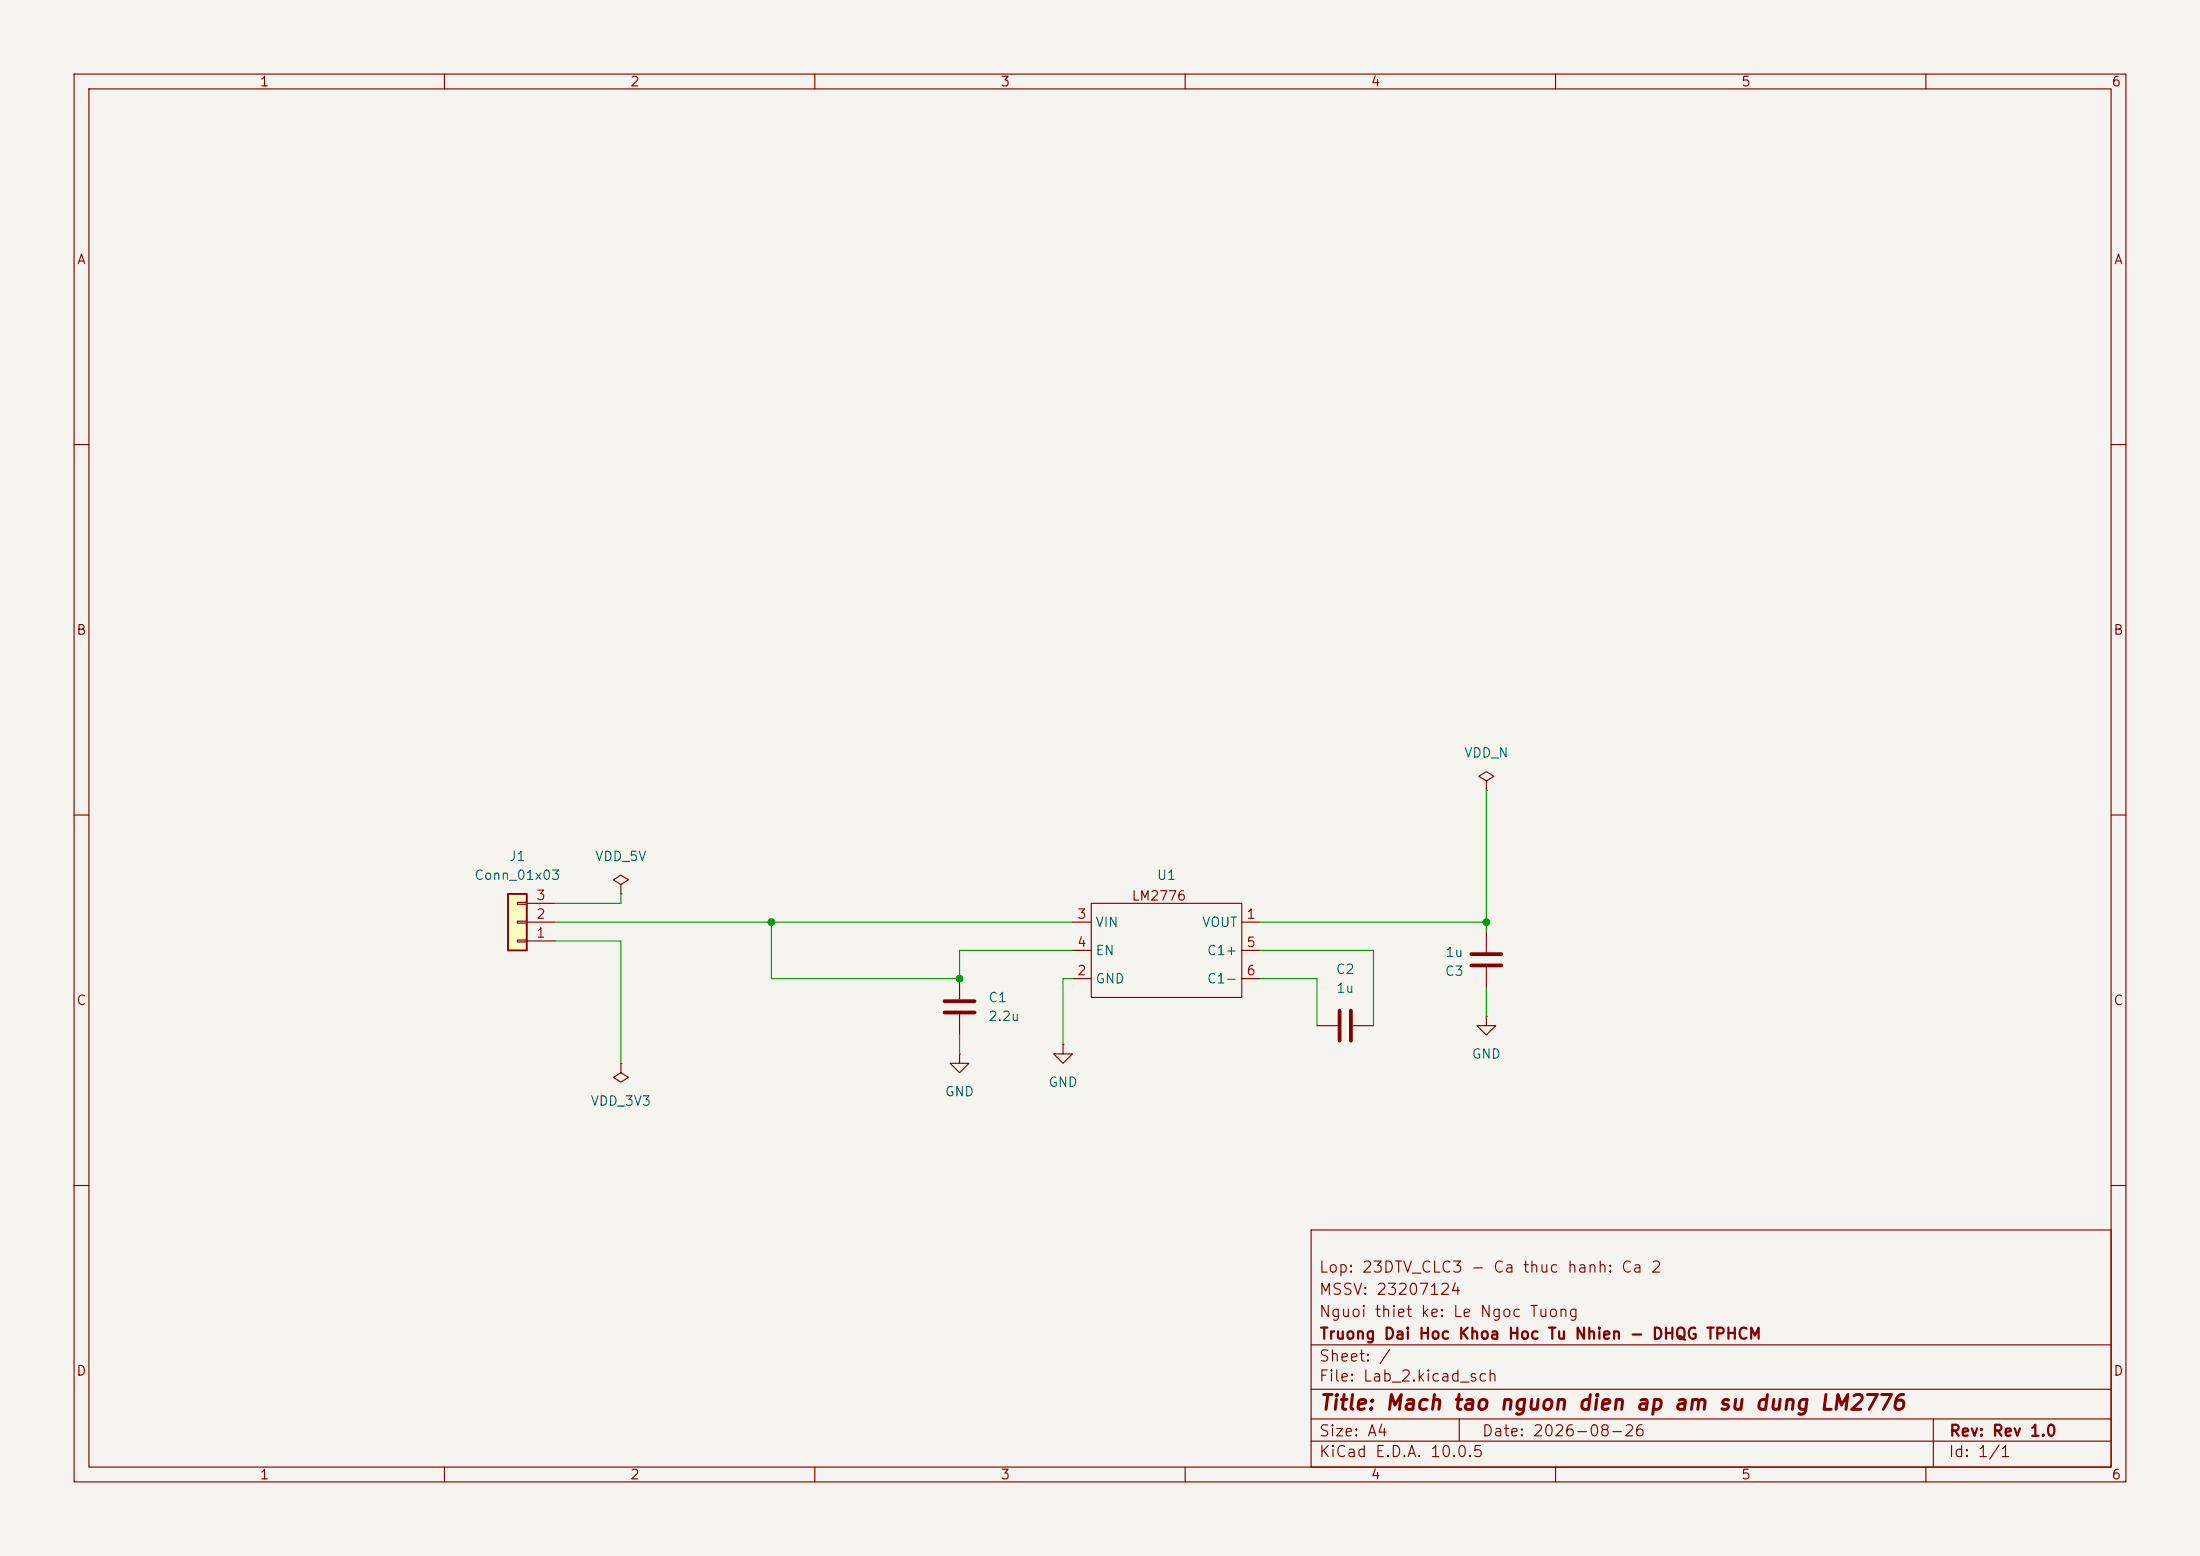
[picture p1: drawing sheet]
<svg xmlns="http://www.w3.org/2000/svg" width="297mm" height="210mm" viewBox="0 0 297 210" stroke-linecap="round" stroke-linejoin="round" font-family="sans-serif">
<path d="M0 0h297v210h-297z" fill="#f5f4ef" stroke="#f5f4ef" stroke-width=".14"/>
<g fill="none" stroke="#840000" stroke-width=".15">
<path d="M10 10h277v190h-277zM12 12h273v186h-273zM60 10v2M110 10v2M160 10v2M210 10v2M260 10v2M10 60h2M285 60h2M10 110h2M83.8 119.4l1-.7-1-.6-1 .6 1 .7v1.3M200.7 105.4l1-.6-1-.7-1.1 .7 1.1 .6v1.3"/>
<path d="M200.7 106.7h.1M285 110h2M83.8 120.7h.1M129.5 132.1v2.8M129.5 136.9v2.8M144.8 124.5h2.5M144.8 132.1h2.5M144.8 128.3h2.5M147.3 121.9h20.3v12.7h-20.3zM167.6 124.5h2.6M167.6 132.1h2.6M167.6 128.3h2.6"/>
<path d="M177.8 138.4h2.8M182.6 138.4h2.8M200.7 137.2v1.2h1.2l-1.2 1.3-1.3-1.3h1.3M200.7 137.2h.1M200.7 125.7v2.8M200.7 130.6v2.8M83.8 143.5v1.3l1 .6-1 .7-1-.7 1-.6M83.8 143.5h.1M129.5 142.2v1.3h1.3l-1.3 1.3-1.2-1.3h1.2M129.5 142.2h.1M143.5 141v1.2h1.3l-1.3 1.3-1.3-1.3h1.3M143.5 141h.1"/>
<path d="M10 160h2M177 166h108v32h-108zM285 160h2M60 198v2M110 198v2M160 198v2M177 194.5h108M177 191.5h108M177 187.5h108M177 181.5h108M197 191.5v3M210 198v2"/>
<path d="M260 198v2M261 191.5v6.5"/>
</g>
<path d="M127.5 135.1h4.1M127.5 136.7h4.1M180.8 136.4v4.1M182.4 136.4v4.1M198.6 130.3h4.1M198.6 128.8h4.1" fill="none" stroke="#840000" stroke-width=".51"/>
<path d="M68.6 120.7h2.5v7.6h-2.5z" fill="#ffffc2"/>
<path d="M68.6 120.7h2.5v7.6h-2.5z" fill="none" stroke="#840000" stroke-width=".25"/>
<path d="M69.8 126.9h1.3v.2h-1.3zM69.8 124.3h1.3v.3h-1.3zM69.8 121.8h1.3v.2h-1.3zM71.1 127h3.8M71.1 124.5h3.8M71.1 121.9h3.8" fill="none" stroke="#840000" stroke-width=".15"/>
<path d="M200.7 106.7v19M74.9 127h8.9v16.5M74.9 124.5h69.9M83.8 120.7v1.2h-8.9M104.1 124.5v7.6h25.4v-3.8h15.3M129.5 139.7v2.5M144.8 132.1h-1.3v8.9M170.2 124.5h30.5M170.2 132.1h7.6v6.3M170.2 128.3h15.2v10.1M200.7 133.4v3.8" fill="none" stroke="#009600" stroke-width=".15"/>
<g fill="#009600" stroke="#009600" stroke-width=".14">
<circle cx="104.1" cy="124.5" r=".46"/>
<circle cx="200.7" cy="124.5" r=".46"/>
<circle cx="129.5" cy="132.1" r=".46"/>
</g>
<text font-size="2" fill="#840000" x="178" y="190.8">Title: Mach tao nguon dien ap am su dung LM2776</text>
<g font-size="1.5" fill="#840000">
<text x="178" y="172.1">Lop: 23DTV_CLC3 - Ca thuc hanh: Ca 2</text>
<text x="178" y="178.1">Nguoi thiet ke: Le Ngoc Tuong</text>
<text x="178" y="175.1">MSSV: 23207124</text>
<text x="178" y="184.1">Sheet: /</text>
<text x="178" y="181.1">Truong Dai Hoc Khoa Hoc Tu Nhien - DHQG TPHCM</text>
<text x="178" y="186.8">File: Lab_2.kicad_sch</text>
<text x="178" y="197">KiCad E.D.A. 10.0.5</text>
<text x="178" y="194.2">Size: A4</text>
<text x="200" y="194.2">Date: 2026-08-26</text>
<text x="263" y="197">Id: 1/1</text>
<text x="263" y="194.2">Rev: Rev 1.0</text>
</g>
<g font-size="1.3" fill="#840000">
<text x="35" y="12">1</text>
<text x="85" y="12">2</text>
<text x="135" y="12">3</text>
<text x="185" y="12">4</text>
<text x="235" y="12">5</text>
<text x="285" y="12">6</text>
<text x="10.3" y="36">A</text>
<text x="285.3" y="36">A</text>
<text x="10.2" y="86">B</text>
<text x="285.2" y="86">B</text>
<text x="152.7" y="121.9">LM2776</text>
<text x="10.2" y="136">C</text>
<text x="285.2" y="136">C</text>
<text x="10.2" y="186">D</text>
<text x="285.2" y="186">D</text>
<text x="35" y="200">1</text>
<text x="85" y="200">2</text>
<text x="135" y="200">3</text>
<text x="185" y="200">4</text>
<text x="235" y="200">5</text>
<text x="285" y="200">6</text>
</g>
<g font-size="1.3" fill="#006464">
<text x="197.6" y="102.6">VDD_N</text>
<text x="63.9" y="119.1">Conn_01x03</text>
<text x="68.6" y="116.5">J1</text>
<text x="80.2" y="116.5">VDD_5V</text>
<text x="156.1" y="119.1">U1</text>
<text x="147.8" y="125.4">VIN</text>
<text x="162.2" y="125.4">VOUT</text>
<text x="147.8" y="129.2">EN</text>
<text x="162.9" y="129.2">C1+</text>
<text x="180.2" y="131.8">C2</text>
<text x="195" y="129.5">1u</text>
<text x="133.3" y="135.6">C1</text>
<text x="147.8" y="133">GND</text>
<text x="162.9" y="133">C1-</text>
<text x="180.3" y="134.3">1u</text>
<text x="195" y="132">C3</text>
<text x="133.3" y="138.1">2.2u</text>
<text x="198.6" y="143.2">GND</text>
<text x="79.6" y="149.6">VDD_3V3</text>
<text x="127.5" y="148.3">GND</text>
<text x="141.4" y="147">GND</text>
</g>
<g font-size="1.3" fill="#a90000">
<text x="72.3" y="124.3">2</text>
<text x="72.3" y="121.8">3</text>
<text x="145.3" y="124.3">3</text>
<text x="168.2" y="124.3">1</text>
<text x="72.3" y="126.9">1</text>
<text x="145.3" y="131.9">2</text>
<text x="145.3" y="128.1">4</text>
<text x="168.2" y="128.1">5</text>
<text x="168.2" y="131.9">6</text>
</g>
</svg>
